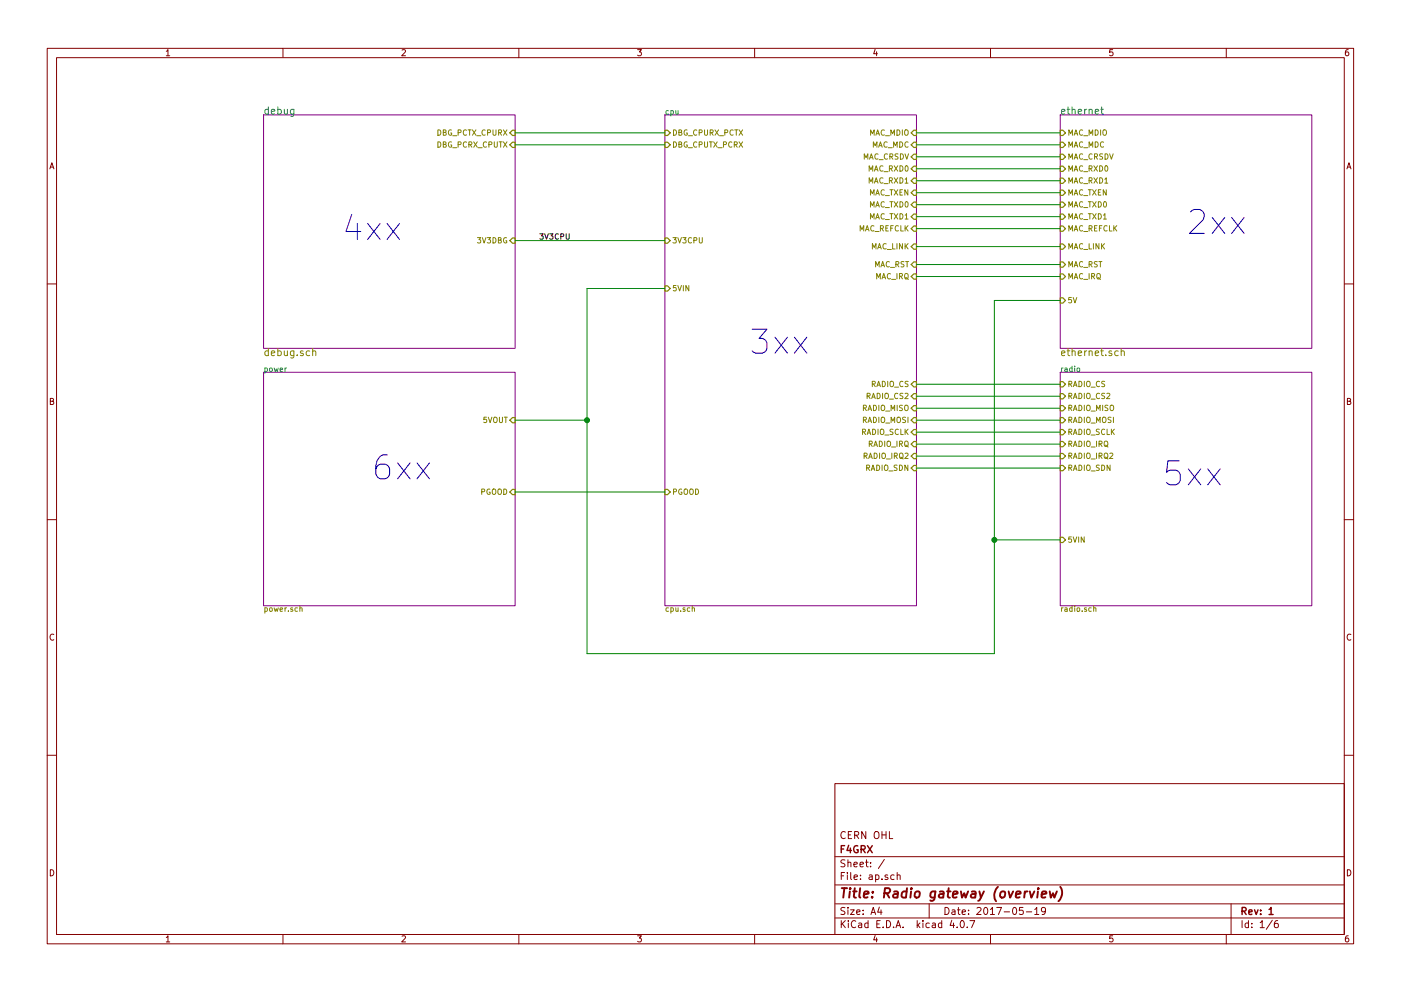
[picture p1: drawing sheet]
EESchema Schematic File Version 2
LIBS:apdep
LIBS:f4grx_conn
LIBS:f4grx_rf
LIBS:ap-cache
EELAYER 25 0
EELAYER END
$Descr A4 11693 8268
encoding utf-8
Sheet 1 6
Title "Radio gateway (overview)"
Date "2017-05-19"
Rev "1"
Comp "F4GRX"
Comment1 "CERN OHL"
Comment2 ""
Comment3 ""
Comment4 ""
$EndDescr
$Sheet
S 8850 950  2100 1950
U 591C78D6
F0 "ethernet" 60
F1 "ethernet.sch" 60
F2 "MAC_MDIO" I L 8850 1100 45 
F3 "MAC_MDC" I L 8850 1200 45 
F4 "MAC_RXD1" I L 8850 1500 45 
F5 "MAC_RXD0" I L 8850 1400 45 
F6 "MAC_CRSDV" I L 8850 1300 45 
F7 "MAC_REFCLK" I L 8850 1900 45 
F8 "MAC_IRQ" I L 8850 2300 45 
F9 "MAC_TXEN" I L 8850 1600 45 
F10 "MAC_TXD0" I L 8850 1700 45 
F11 "MAC_TXD1" I L 8850 1800 45 
F12 "MAC_RST" I L 8850 2200 45 
F13 "MAC_LINK" I L 8850 2050 45 
F14 "5V" I L 8850 2500 45 
$EndSheet
$Sheet
S 5550 950  2100 4100
U 591D57F8
F0 "cpu" 45
F1 "cpu.sch" 45
F2 "MAC_TXD1" I R 7650 1800 45 
F3 "MAC_TXD0" I R 7650 1700 45 
F4 "MAC_TXEN" I R 7650 1600 45 
F5 "MAC_RXD1" I R 7650 1500 45 
F6 "MAC_RXD0" I R 7650 1400 45 
F7 "MAC_MDIO" I R 7650 1100 45 
F8 "MAC_REFCLK" I R 7650 1900 45 
F9 "MAC_CRSDV" I R 7650 1300 45 
F10 "MAC_MDC" I R 7650 1200 45 
F11 "MAC_RST" I R 7650 2200 45 
F12 "MAC_IRQ" I R 7650 2300 45 
F13 "DBG_CPUTX_PCRX" I L 5550 1200 45 
F14 "DBG_CPURX_PCTX" I L 5550 1100 45 
F15 "RADIO_CS" I R 7650 3200 45 
F16 "RADIO_MISO" I R 7650 3400 45 
F17 "RADIO_MOSI" I R 7650 3500 45 
F18 "RADIO_SCLK" I R 7650 3600 45 
F19 "RADIO_IRQ" I R 7650 3700 45 
F20 "RADIO_SDN" I R 7650 3900 45 
F21 "PGOOD" I L 5550 4100 45 
F22 "5VIN" I L 5550 2400 45 
F23 "3V3CPU" I L 5550 2000 45 
F24 "MAC_LINK" I R 7650 2050 45 
F25 "RADIO_CS2" I R 7650 3300 45 
F26 "RADIO_IRQ2" I R 7650 3800 45 
$EndSheet
Wire Wire Line
	7650 1100 8850 1100
Wire Wire Line
	8850 1200 7650 1200
Wire Wire Line
	7650 1300 8850 1300
Wire Wire Line
	8850 1400 7650 1400
Wire Wire Line
	7650 1500 8850 1500
Wire Wire Line
	8850 1600 7650 1600
Wire Wire Line
	7650 1700 8850 1700
Wire Wire Line
	8850 1800 7650 1800
Wire Wire Line
	7650 1900 8850 1900
$Sheet
S 2200 950  2100 1950
U 591E0893
F0 "debug" 60
F1 "debug.sch" 60
F2 "DBG_PCTX_CPURX" I R 4300 1100 45 
F3 "DBG_PCRX_CPUTX" I R 4300 1200 45 
F4 "3V3DBG" I R 4300 2000 45 
$EndSheet
Wire Wire Line
	7650 2200 8850 2200
Wire Wire Line
	8850 2300 7650 2300
Wire Wire Line
	4300 1100 5550 1100
Wire Wire Line
	4300 1200 5550 1200
$Sheet
S 8850 3100 2100 1950
U 591F8A0B
F0 "radio" 45
F1 "radio.sch" 45
F2 "RADIO_CS" I L 8850 3200 45 
F3 "RADIO_MOSI" I L 8850 3500 45 
F4 "RADIO_MISO" I L 8850 3400 45 
F5 "RADIO_SCLK" I L 8850 3600 45 
F6 "RADIO_IRQ" I L 8850 3700 45 
F7 "RADIO_SDN" I L 8850 3900 45 
F8 "5VIN" I L 8850 4500 45 
F9 "RADIO_CS2" I L 8850 3300 45 
F10 "RADIO_IRQ2" I L 8850 3800 45 
$EndSheet
Wire Wire Line
	8850 3200 7650 3200
Wire Wire Line
	7650 3300 8850 3300
Wire Wire Line
	8850 3400 7650 3400
Wire Wire Line
	7650 3500 8850 3500
Wire Wire Line
	8850 3600 7650 3600
Wire Wire Line
	7650 3700 8850 3700
$Sheet
S 2200 3100 2100 1950
U 595CC61E
F0 "power" 45
F1 "power.sch" 45
F2 "PGOOD" I R 4300 4100 45 
F3 "5VOUT" I R 4300 3500 45 
$EndSheet
Wire Wire Line
	5550 4100 4300 4100
Wire Wire Line
	4300 3500 4900 3500
Wire Wire Line
	4900 2400 4900 5450
Wire Wire Line
	4900 5450 8300 5450
Wire Wire Line
	8300 5450 8300 2500
Connection ~ 4900 3500
Wire Wire Line
	8300 4500 8850 4500
Wire Wire Line
	4900 2400 5550 2400
Wire Wire Line
	4300 2000 5550 2000
Text Label 4500 2000 0    45   ~ 0
3V3CPU
Wire Wire Line
	8850 2050 7650 2050
Wire Wire Line
	7650 3800 8850 3800
Wire Wire Line
	8300 2500 8850 2500
Connection ~ 8300 4500
Wire Wire Line
	7650 3900 8850 3900
Text Notes 2850 2000 0    200  ~ 0
4xx
Text Notes 3100 4000 0    200  ~ 0
6xx
Text Notes 6250 2950 0    200  ~ 0
3xx
Text Notes 9900 1950 0    200  ~ 0
2xx
Text Notes 9700 4050 0    200  ~ 0
5xx
$EndSCHEMATC
